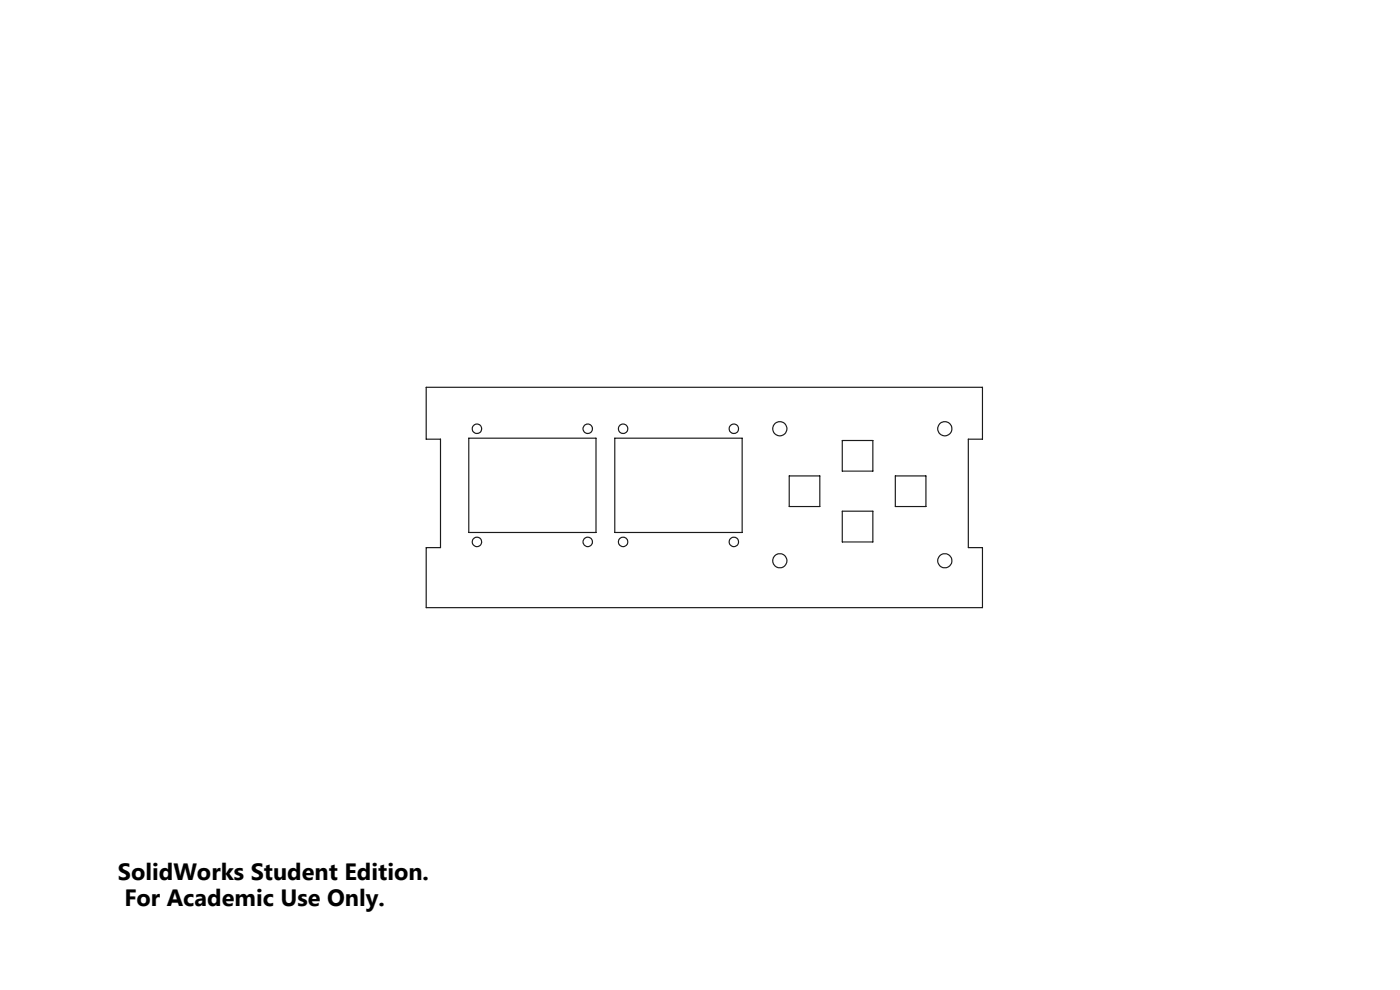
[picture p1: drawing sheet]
<svg xmlns="http://www.w3.org/2000/svg" width="297mm" height="210mm" viewBox="0 0 297 210" stroke-linecap="round" stroke-linejoin="round" font-family="sans-serif">
<g fill="none" stroke="#191924" stroke-width=".25">
<path d="M90.4 82.2h118v11h-3v23h3v12.7h-118v-12.7h3.1v-23h-3.1zM99.4 92.9h27v20.1h-27zM130.4 92.9h27v20.1h-27zM178.7 93.4h6.5v6.5h-6.5zM167.4 101h6.5v6.4h-6.5zM178.7 108.4h6.5v6.6h-6.5zM189.9 101h6.5v6.4h-6.5z"/>
<circle cx="101.2" cy="91" r="1"/>
<circle cx="124.7" cy="91" r="1"/>
<circle cx="132.2" cy="90.9" r=".99"/>
<circle cx="155.7" cy="90.9" r=".99"/>
<circle cx="165.4" cy="90.9" r="1.51"/>
<circle cx="200.4" cy="90.9" r="1.51"/>
<circle cx="101.2" cy="114.9" r="1"/>
<circle cx="124.7" cy="114.9" r="1"/>
<circle cx="132.2" cy="114.9" r=".99"/>
<circle cx="155.7" cy="114.9" r=".99"/>
<circle cx="165.4" cy="118.9" r="1.51"/>
<circle cx="200.4" cy="118.9" r="1.51"/>
</g>
<g font-size="5">
<text x="25" y="186.7">SolidWorks Student Edition.</text>
<text x="26.4" y="192.2">For Academic Use Only.</text>
</g>
</svg>
